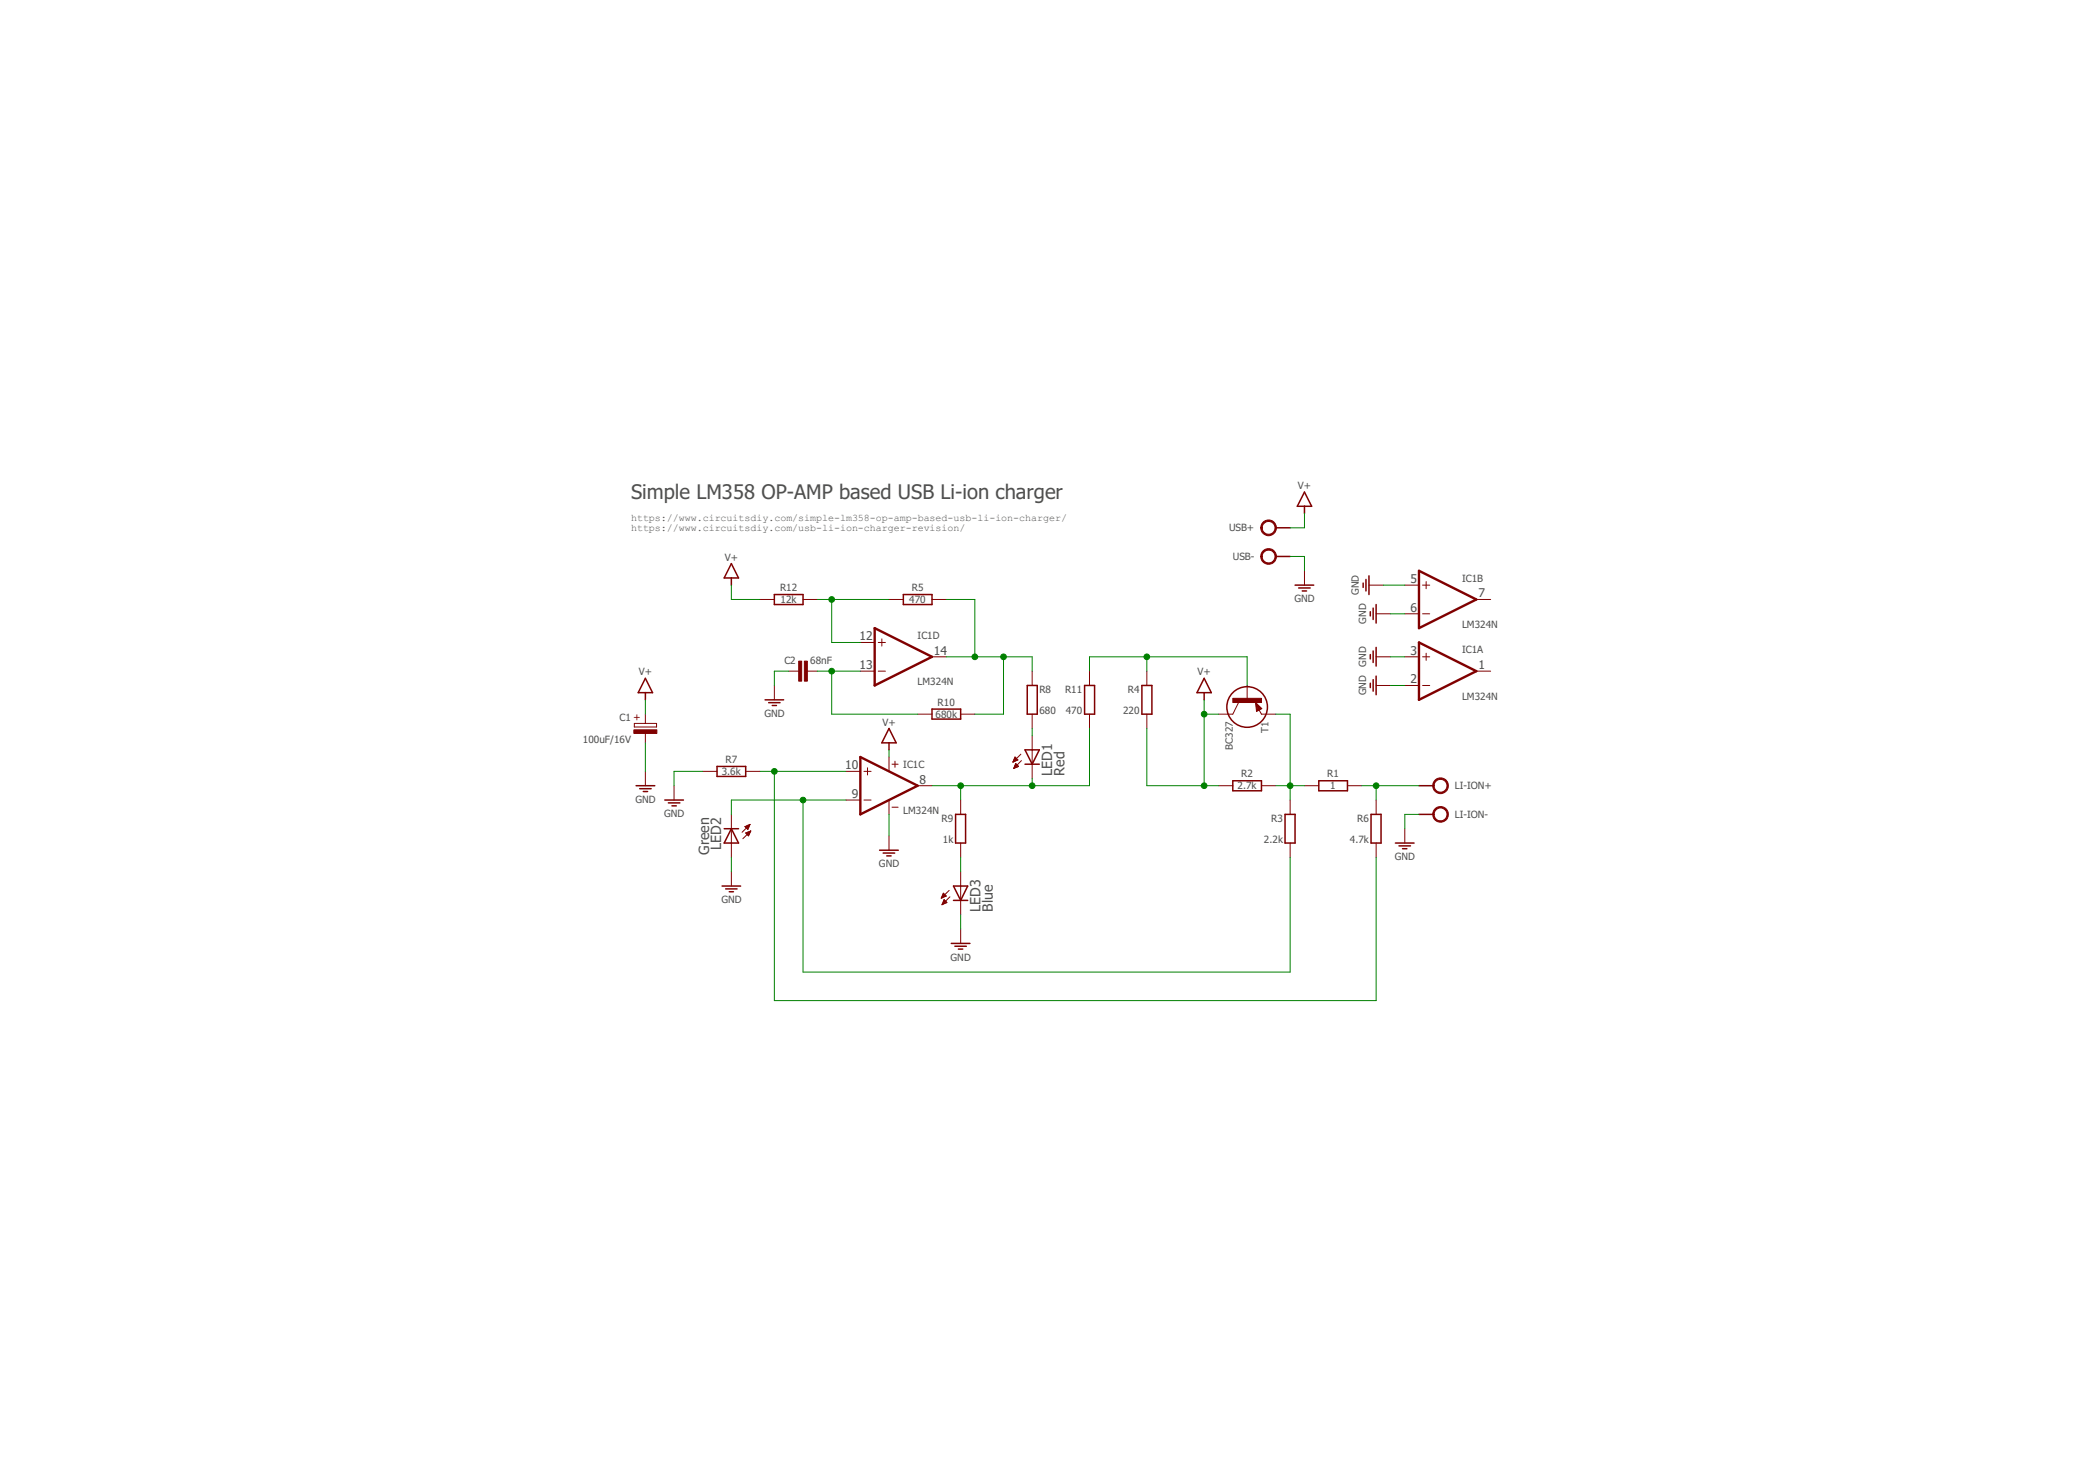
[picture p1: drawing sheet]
<svg xmlns="http://www.w3.org/2000/svg" width="297mm" height="210mm" viewBox="0 0 297 210" stroke-linecap="round" stroke-linejoin="round" font-family="sans-serif">
<g fill="none" stroke="#800000" stroke-width=".14">
<path d="M107.8 85h2M109.8 97.2v2M111.8 95.1h1.4M113.9 85h2M114.5 95.1h1.4M122 95.1h2M122 91.1h2M124.5 95.1h1M124.5 91.1h1M125 90.6v1M126 85h2.1M132.1 85h2.1"/>
<path d="M132.1 93.1h2.1M146.3 95.1v2.1M154.5 95.1v2.1M162.6 95.1v2.1M175.6 99.6l-.8 1.6h-2M176.8 97.2v2M178 99.6l.9 .8-.7 .4zM185 80.9v2M194.1 82.9h2M195.1 87h2M195.1 97.2h2M195.1 93.1h2"/>
<path d="M199.2 87h2M199.2 97.2h2M199.2 93.1h2M199.2 82.9h2M201.7 87h1M201.7 97.2h1M201.7 93.1h1M201.7 82.9h1M202.2 82.4v1M202.2 92.6v1M209.3 85h2M209.3 95.1h2"/>
<path d="M89.9 102.5h3.2v.5h-3.2zM91.5 101.2v1.3M91.5 103.8v1.5M91.5 109.3v2.1M95.6 111.4v2M99.6 109.3h2.1M103.7 115.4v6.1M105.6 117.2h.6M105.7 117.2h.5M105.7 109.3h2.1M105.7 118.1l.7-.3-.3 .7zM105.7 118h.6"/>
<path d="M105.8 118.2h.5M105.8 117.3h.3M105.8 117.1h.4M105.9 118.2h.3M105.9 117.4h.2M106 118h.4M106 118.3h.2M106 117.5h.1M106 117h.3M106.1 118.4h.1M106.2 117.9h.2M106.3 116.9h.1"/>
<path d="M106.3 116.8l-1.1 1.2M106.3 116.8l-.3 .8-.4-.4M106.3 116.8l-.7 .4M106.4 117.8h.1M106.4 117.8l-1.1 1.1M120 109.3h2M120 113.4h2M122.5 109.3h1M122.5 113.4h1M123 108.8v1M126 107.3v2M126 113.4v2"/>
<path d="M126 118.5v2M126.5 108.3h.8M126.5 114.4h.8M126.9 107.9v.9M130.1 111.4h2M130.1 101.2h2M136.2 113.4v2M136.2 119.5v2M136.2 101.2h2M143.6 108h.1M143.7 107.9h.3M143.7 107.8h.4"/>
<path d="M143.7 107.7h.6M143.7 108.9h.2M143.8 107.6h.4M143.8 108.8h.3M143.8 107.5h.3M143.8 108.7h.5M143.8 108.6h.6M143.9 107.4h.1M143.9 108.5h.4M143.9 107.3l.4 .4-.7 .3zM143.9 107.3h.1M143.9 108.4h.3"/>
<path d="M144 108.3h.1M144 108.2l-.3 .7M144 108.2l.4 .4-.7 .3M144 108.2h.1M144.7 106.9l-1.1 1.1M144.8 107.8l-1.1 1.1M146.3 101.2v2.1M146.3 104.3v6M154.5 101.2v2.1M162.6 101.2v2.1M172.8 111.4h2M178.5 100.6l.4 .6h2"/>
<path d="M178.9 111.4h2M182.9 113.4v2M182.9 119.5v2M185 111.4h2M191.1 111.4h2M195.1 113.4v2M195.1 119.5v2M199.2 117.5v2M103.7 123.5v2.1M133.5 127.3h.1M133.5 127.1h.3M133.6 127.1h.4"/>
<path d="M133.6 128.1h.1M133.6 127h.5M133.6 128.1h.3M133.6 126.9h.4M133.7 126.8h.3M133.7 128h.5M133.7 126.7h.2M133.7 127.9h.5M133.8 126.6l-.3 .7M133.8 126.6l.4 .4-.7 .3M133.8 126.6h.1M133.8 127.8h.3"/>
<path d="M133.8 127.7h.2M133.8 127.6h.2M133.9 127.5l-.3 .7M133.9 127.5l.4 .4-.7 .3M133.9 127.5h.1M134.6 126.2l-1.1 1.1M134.7 127.1l-1.1 1.1M136.2 123.5v6.1M136.2 131.7v2"/>
</g>
<g fill="none" stroke="#800000" stroke-width=".21">
<path d="M103.7 79.9l1 2h-2zM180.9 78.9h2M180.9 74.8h2M185 69.7l1 2.1h-2.1zM185 71.8v1M91.5 96.1l1 2.1h-2zM91.5 98.2v1M103.7 81.9v1M108.5 99.2h2.6M109 99.6h1.6M109.5 100h.6M109.8 84.3h4.1v1.4h-4.1z"/>
<path d="M128.1 84.3h4v1.4h-4zM145.6 97.2h1.5v4h-1.5zM153.8 97.2h1.4v4h-1.4zM161.9 97.2h1.4v4h-1.4zM170.7 96.1l1 2.1h-2zM170.7 98.2v1M183.6 82.9h2.7M184.1 83.3h1.7M184.6 83.8h.7M193.3 82.6v.6M193.7 82.1v1.7M194.1 81.6v2.7"/>
<path d="M194.3 86.7v.6M194.3 92.8v.6M194.3 96.8v.7M194.7 86.2v1.6M194.7 92.3v1.6M194.7 96.3v1.7M195.1 85.7v2.6M195.1 91.8v2.6M195.1 95.8v2.7M90.2 111.4h2.6M90.7 111.8h1.6M91.2 112.2h.6"/>
<path d="M94.3 113.4h2.6M94.8 113.8h1.6M95.3 114.2h.6M101.7 108.6h4v1.4h-4zM102.7 117.5h2M103.7 117.5l1 2h-2zM126 103.3l1.1 2h-2.1zM126 105.3v1M132.1 100.5h4.1v1.4h-4.1zM135.5 115.4h1.4v4.1h-1.4zM145.3 106.3h2.1l-1.1 2zM145.3 108.3h2.1"/>
<path d="M174.8 110.7h4.1v1.4h-4.1zM178.4 100.4v-.3l.1 .3-.3 .2-.1-.8 .7 .6-.6 .3M182.2 115.4h1.4v4.1h-1.4zM187 110.7h4.1v1.4h-4.1zM194.4 115.4h1.4v4.1h-1.4zM197.8 119.5h2.7M198.4 119.9h1.6M201.2 115.4h2M201.2 111.4h2M102.4 125.6h2.6M102.9 126h1.6M103.4 126.4h.6"/>
<path d="M124.7 120.5h2.7M125.2 120.9h1.7M125.7 121.3h.6M134.9 133.7h2.6M135.2 125.6h2l-1 2zM135.2 127.6h2M135.4 134.1h1.6M135.9 134.5h.6M198.9 120.3h.6"/>
<circle cx="176.8" cy="100.2" r="2.88"/>
</g>
<g fill="#800000" stroke="#800000" stroke-width=".14">
<path d="M89.9 103.4h3.2v.5h-3.2z"/>
<path d="M114 93.7h.5v2.8h-.5z"/>
<path d="M113.2 93.7h.5v2.8h-.5z"/>
<path d="M174.8 99h4.1v.6h-4.1z"/>
</g>
<g fill="#800000" stroke="#800000" stroke-width=".14">
<path d="M179.1 78a1.11 1.11 0 0 1 1.8 .3 1.11 1.11 0 0 1-.8 1.6 1.11 1.11 0 0 1-1.3-1h.2a.92 .92 0 0 1 1.3-.8 .92 .92 0 0 1 .1 1.5 .92 .92 0 0 1-1.4-.5v-.2h-.2v-.4z" fill-rule="evenodd"/>
<path d="M179.1 74a1.11 1.11 0 0 1 1.8 .3 1.11 1.11 0 0 1-.8 1.6 1.11 1.11 0 0 1-1.3-1.1h.2a.92 .92 0 0 1 1.3-.7 .92 .92 0 0 1 .1 1.5 .92 .92 0 0 1-1.4-.5v-.3h-.2l.1-.6z" fill-rule="evenodd"/>
<path d="M203.5 114.6a1.11 1.11 0 0 1 1.7 .3 1.11 1.11 0 0 1-.7 1.6 1.11 1.11 0 0 1-1.4-1.1h.2a.91 .91 0 0 1 1.3-.8 .91 .91 0 0 1 .3 1.5 .91 .91 0 0 1-1.5-.4l-.1-.3h-.2l.1-.3z" fill-rule="evenodd"/>
<path d="M203.5 110.5a1.11 1.11 0 0 1 1.7 .3 1.11 1.11 0 0 1-.7 1.6 1.11 1.11 0 0 1-1.4-1h.2a.92 .92 0 0 1 1.3-.9 .92 .92 0 0 1 .3 1.5 .92 .92 0 0 1-1.5-.4l-.1-.2h-.2l.1-.4z" fill-rule="evenodd"/>
</g>
<path d="M124 89l8.1 4.1-8.1 4.1zM201.2 80.9l8.1 4.1-8.1 4zM201.2 91.1l8.1 4-8.1 4.1zM122 107.3l8.1 4.1-8.1 4z" fill="none" stroke="#800000" stroke-width=".34"/>
<g fill="none" stroke="#008000" stroke-width=".14">
<path d="M182.9 78.9h2.1v2M185 72.8v2h-2.1M91.5 99.2v2M103.7 82.9v2.1h4.1M111.8 95.1h-2v2.1M115.9 85h10.1M115.9 95.1h6.1M117.9 95.1v6.1h12.2M117.9 85v6.1h4.1M134.2 85h4v8.1M134.2 93.1h12.1v2M142.3 93.1v8.1h-4.1"/>
<path d="M154.5 95.1v-2h22.3v4.1M162.6 93.1v2M170.7 99.2v12.2M196.1 82.9h3.1M197.1 87h2.1M197.1 97.2h2.1M197.1 93.1h2.1M91.5 105.3v4M99.6 109.3h-4v2.1M107.8 109.3h12.2M109.8 109.3v32.5h85.3v-20.3M113.9 113.4v24.4h69v-16.3"/>
<path d="M120 113.4h-16.3v2M126 106.3v1M126 115.4v3.1M136.2 111.4v2M146.3 103.3v1M146.3 110.3v1.1M154.5 103.3v8.1h-22.4M162.6 103.3v8.1h10.2M170.7 101.2h2.1M180.9 111.4h4.1M180.9 101.2h2v12.2M193.1 111.4h8.1"/>
<path d="M195.1 111.4v2M201.2 115.4h-2v2.1M103.7 121.5v2M136.2 121.5v2M136.2 129.6v2.1"/>
</g>
<g fill="#008000" stroke="#008000" stroke-width=".14">
<circle cx="170.7" cy="111.4" r=".4"/>
<circle cx="170.7" cy="101.2" r=".4"/>
<circle cx="117.9" cy="85" r=".4"/>
<circle cx="138.2" cy="93.1" r=".4"/>
<circle cx="142.3" cy="93.1" r=".4"/>
<circle cx="117.9" cy="95.1" r=".4"/>
<circle cx="113.9" cy="113.4" r=".4"/>
<circle cx="136.2" cy="111.4" r=".4"/>
<circle cx="146.3" cy="111.4" r=".4"/>
<circle cx="162.6" cy="93.1" r=".4"/>
<circle cx="182.9" cy="111.4" r=".4"/>
<circle cx="195.1" cy="111.4" r=".4"/>
<circle cx="109.8" cy="109.3" r=".4"/>
</g>
<text font-size="2.9" fill="#505050" x="89.5" y="70.8">Simple LM358 OP-AMP based USB Li-ion charger</text>
<g font-size="2" fill="#505050">
<text x="149.2" y="109.9" transform="rotate(-90 149.2 109.9)">LED1</text>
<text x="150.9" y="109.9" transform="rotate(-90 150.9 109.9)">Red</text>
<text x="100.5" y="121.1" transform="rotate(-90 100.5 121.1)">Green</text>
<text x="102.3" y="120.4" transform="rotate(-90 102.3 120.4)">LED2</text>
<text x="139" y="129.2" transform="rotate(-90 139 129.2)">LED3</text>
<text x="140.8" y="129.2" transform="rotate(-90 140.8 129.2)">Blue</text>
</g>
<g font-size="1.7" fill="#505050">
<text x="200" y="82.6">5</text>
<text x="200" y="86.7">6</text>
<text x="209.6" y="84.7">7</text>
<text x="121.9" y="94.8">13</text>
<text x="121.9" y="90.8">12</text>
<text x="132.4" y="92.8">14</text>
<text x="200" y="92.8">3</text>
<text x="209.6" y="94.8">1</text>
<text x="200" y="96.9">2</text>
<text x="119.8" y="109">10</text>
<text x="120.8" y="113.1">9</text>
<text x="130.4" y="111.1">8</text>
</g>
<g font-size="1.4" fill="#505050">
<text x="184" y="69.3">V+</text>
<text x="89.5" y="73.8">https://www.circuitsdiy.com/simple-lm358-op-amp-based-usb-li-ion-charger/</text>
<text x="89.5" y="75.3">https://www.circuitsdiy.com/usb-li-ion-charger-revision/</text>
<text x="174.3" y="75.3">USB+</text>
<text x="102.8" y="79.5">V+</text>
<text x="110.6" y="83.8">R12</text>
<text x="129.3" y="83.8">R5</text>
<text x="174.8" y="79.4">USB-</text>
<text x="207.3" y="82.4">IC1B</text>
<text x="110.7" y="85.5">12k</text>
<text x="128.9" y="85.5">470</text>
<text x="183.5" y="85.4">GND</text>
<text x="192.7" y="84.4" transform="rotate(-90 192.7 84.4)">GND</text>
<text x="193.7" y="88.4" transform="rotate(-90 193.7 88.4)">GND</text>
<text x="207.3" y="89">LM324N</text>
<text x="90.6" y="95.7">V+</text>
<text x="111.2" y="94.1">C2</text>
<text x="114.9" y="94.1">68nF</text>
<text x="130.1" y="90.5">IC1D</text>
<text x="169.8" y="95.7">V+</text>
<text x="193.7" y="94.5" transform="rotate(-90 193.7 94.5)">GND</text>
<text x="207.3" y="92.6">IC1A</text>
<text x="108.4" y="101.6">GND</text>
<text x="130.1" y="97.1">LM324N</text>
<text x="132.6" y="101.7">680k</text>
<text x="132.9" y="100">R10</text>
<text x="147.4" y="101.2">680</text>
<text x="147.4" y="98.2">R8</text>
<text x="151" y="98.2">R11</text>
<text x="151.1" y="101.2">470</text>
<text x="159.2" y="101.2">220</text>
<text x="159.9" y="98.2">R4</text>
<text x="193.7" y="98.6" transform="rotate(-90 193.7 98.6)">GND</text>
<text x="207.3" y="99.2">LM324N</text>
<text x="82.6" y="105.3">100uF/16V</text>
<text x="87.8" y="102.2">C1</text>
<text x="125.1" y="102.8">V+</text>
<text x="174.8" y="106.2" transform="rotate(-90 174.8 106.2)">BC327</text>
<text x="179.9" y="103.8" transform="rotate(-90 179.9 103.8)">T1</text>
<text x="90.1" y="113.8">GND</text>
<text x="102.3" y="109.8">3.6k</text>
<text x="102.9" y="108.1">R7</text>
<text x="128.1" y="108.8">IC1C</text>
<text x="175.5" y="111.9">2.7k</text>
<text x="176" y="110.2">R2</text>
<text x="188.2" y="110.2">R1</text>
<text x="188.6" y="111.9">1</text>
<text x="206.3" y="111.9">LI-ION+</text>
<text x="94.2" y="115.8">GND</text>
<text x="128.1" y="115.4">LM324N</text>
<text x="133.5" y="116.4">R9</text>
<text x="133.7" y="119.5">1k</text>
<text x="179.2" y="119.5">2.2k</text>
<text x="180.2" y="116.4">R3</text>
<text x="191.4" y="119.5">4.7k</text>
<text x="192.4" y="116.4">R6</text>
<text x="206.3" y="115.9">LI-ION-</text>
<text x="124.6" y="122.9">GND</text>
<text x="197.7" y="121.9">GND</text>
<text x="102.3" y="128">GND</text>
<text x="134.8" y="136.1">GND</text>
</g>
<text font-size="1.4" fill="#800000" x="90.7" y="102.2" transform="rotate(-90 90.7 102.2)">+</text>
</svg>
